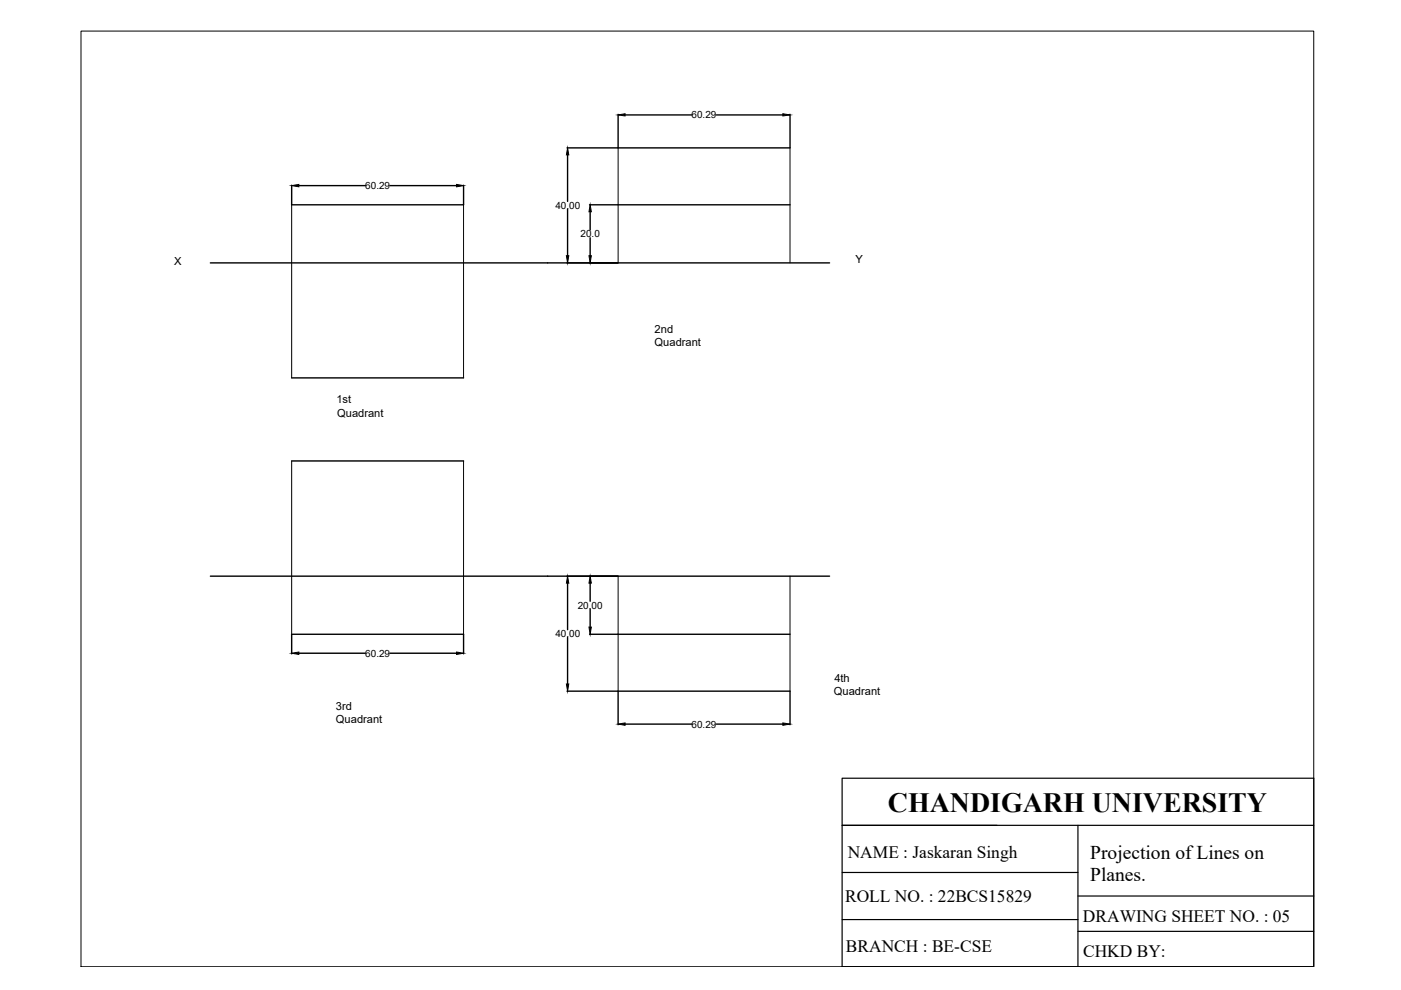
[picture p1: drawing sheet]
<svg xmlns="http://www.w3.org/2000/svg" width="297mm" height="210mm" viewBox="0 0 297 210" stroke-linecap="round" stroke-linejoin="round" font-family="sans-serif">
<!-- layer: thick continuous -->
<g fill="none" stroke="#000" stroke-width=".3">
<path d="M61.8 39.3v4.1M63.4 39.4h14.1M82.7 39.4h14.1M98.3 39.3v4.1M120.2 31.4h47.3M120.3 32.8v9.9M131 24.2v7.1M132.5 24.4h14.2M151.9 24.4h14.1M167.5 24.2v7.1M44.6 55.7h131.3M61.8 43.4h36.5"/>
<path d="M120.3 44.4v9.8M125 43.4h42.5M125.1 44.9v3.9M125.1 50.4v3.8M61.8 80.1h36.5M61.8 97.7h36.5M44.6 122.2h131.3M61.8 134.5v4.1M61.8 134.5h36.5M63.4 138.5h14.1M82.7 138.5h14.1M98.3 134.5v4.1"/>
<path d="M120.3 123.6v9.9M120.3 135.2v9.8M125 134.5h42.5M125.1 123.6v3.9M125.1 129.1v3.9M120.2 146.5h47.3M131 146.6v7.1M132.5 153.5h14.2M151.9 153.5h14.1M167.5 146.6v7.1"/>
</g>
<path d="M17.2 6.6h261.3v198.4h-261.3zM131 31.4v24.3M167.5 31.4v24.3M61.8 43.4v36.7M98.3 43.4v36.7M61.8 97.7v36.8M98.3 97.7v36.8M131 122.2v24.3M167.5 122.2v24.3" fill="none" stroke="#000" stroke-width=".21"/>
<g fill="#000" stroke="#000" stroke-width=".21">
<path d="M61.8 39.4l1.6-.3v.5zM96.8 39.1l1.5 .3-1.5 .2zM120.3 31.4l.3 1.4h-.5zM131 24.4l1.5-.3v.5zM166 24.1l1.5 .3-1.5 .2zM120.1 54.2h.5l-.3 1.5zM125.1 43.4l.3 1.5h-.5zM124.9 54.2h.5l-.3 1.5zM61.8 138.5l1.6-.3v.6zM96.8 138.2l1.5 .3-1.5 .3zM120.3 122.2l.3 1.4h-.5zM124.9 133h.5l-.3 1.5z"/>
<path d="M125.1 122.2l.3 1.4h-.5zM120.1 145h.5l-.3 1.5zM131 153.5l1.5-.2v.5zM166 153.3l1.5 .2-1.5 .3z"/>
</g>
<!-- layer: 0 -->
<path d="M178.5 165h100v40h-100zM178.5 175h100M228.5 175v30M178.5 195h50M178.5 185h50M228.5 190h50M228.5 197.5h50" fill="none" stroke="#000" stroke-width=".25"/>
<text font-size="5.9" x="188.2" y="172.2">CHANDIGARH UNIVERSITY</text>
<g font-size="4.1">
<text x="231.2" y="182.1">Projection of Lines on</text>
<text x="231.2" y="186.8">Planes.</text>
</g>
<g font-size="3.7">
<text x="179.7" y="182">NAME : Jaskaran Singh</text>
<text x="179.2" y="191.2">ROLL NO. : 22BCS15829</text>
<text x="229.6" y="195.4">DRAWING SHEET NO. : 05</text>
<text x="179.4" y="201.8">BRANCH : BE-CSE</text>
<text x="229.6" y="202.8">CHKD BY:</text>
</g>
<g font-size="2.4">
<text x="36.9" y="56.3">X</text>
<text x="181.4" y="55.8">Y</text>
<text x="138.8" y="70.5">2nd</text>
<text x="138.8" y="73.3">Quadrant</text>
<text x="71.3" y="85.5">1st</text>
<text x="71.5" y="88.3">Quadrant</text>
<text x="176.8" y="147.4">Quadrant</text>
<text x="176.9" y="144.6">4th</text>
<text x="71.2" y="150.5">3rd</text>
<text x="71.2" y="153.4">Quadrant</text>
</g>
<g font-size="2.1">
<text x="146.6" y="25.1">60.29</text>
<text x="77.5" y="40.1">60.29</text>
<text x="117.8" y="44.3">40.00</text>
<text x="123.1" y="50.3">20.0</text>
<text x="122.5" y="129.1">20.00</text>
<text x="117.8" y="135.1">40.00</text>
<text x="77.5" y="139.3">60.29</text>
<text x="146.6" y="154.3">60.29</text>
</g>
</svg>
